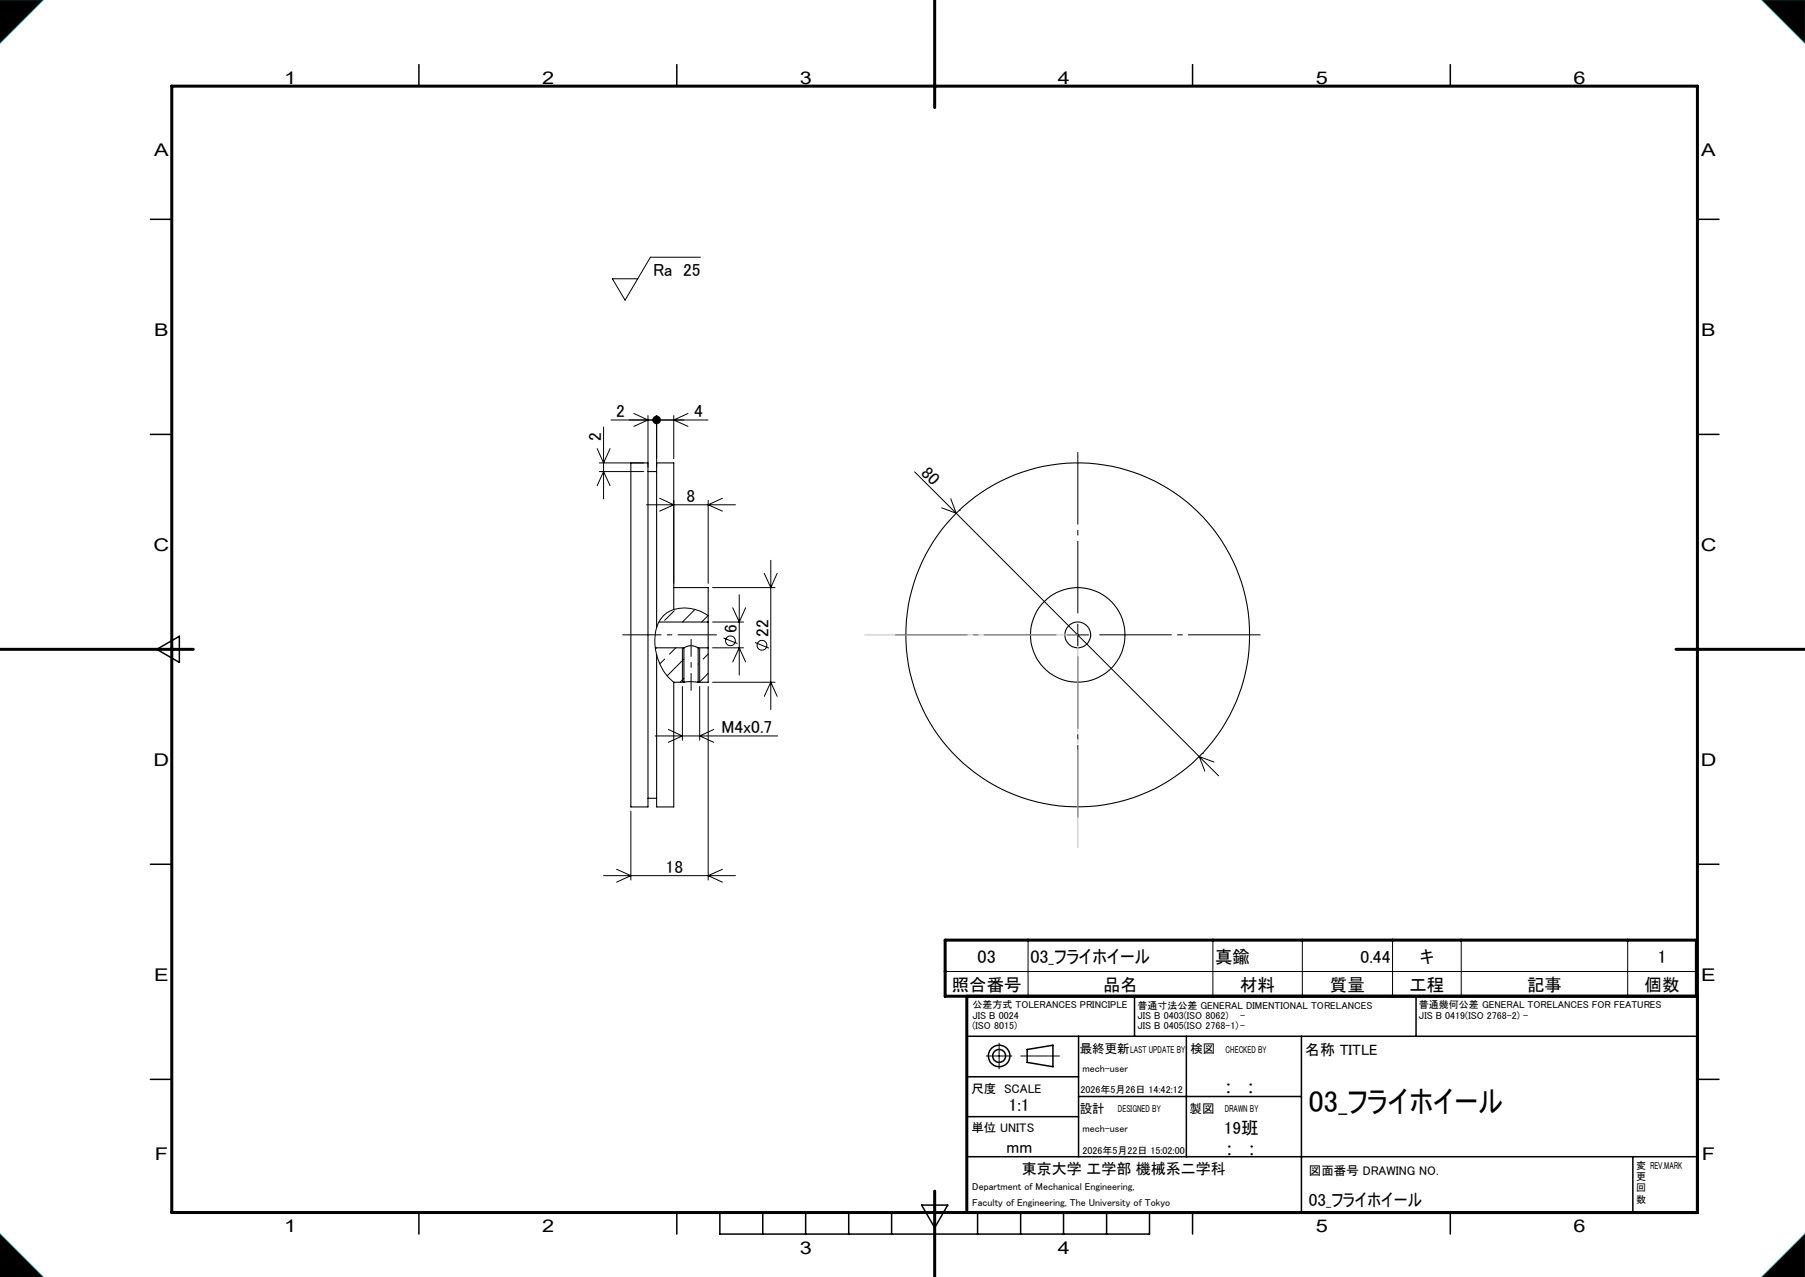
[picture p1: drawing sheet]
<svg xmlns="http://www.w3.org/2000/svg" width="420mm" height="297mm" viewBox="0 0 420 297" stroke-linecap="round" stroke-linejoin="round" font-family="sans-serif">
<g fill="none" stroke="#000" stroke-width=".25">
<path d="M146.8 107.7h4v80h-4zM150.8 109.7h2M156.8 136.7h8v8M152.5 150.7h6.6M152.8 152.3v35.4h4v-29h2.3M153.3 144.7h11.5M156.8 141.7v-34h-4v38.2M159.1 158.7l1.2-.2 2.2 .2M159.1 150.7a3 3 0 0 1 3.4 0M159.1 150.7v8M162.5 150.7h2.3M162.5 150.7v8"/>
<path d="M164.8 144.7v6M164.8 150.7v8h-2.3M150.8 185.7h2"/>
<circle cx="250.8" cy="147.6" r="11"/>
<circle cx="250.8" cy="147.7" r="40"/>
<circle cx="250.8" cy="147.7" r="3"/>
</g>
<g fill="none" stroke="#000" stroke-width=".23">
<path d="M0 0h10l-10 10zM410 0h10v10zM163 59.8h-11.7l-5.8 10-3-5h5.9M140.4 99.3v16.7M142.2 97.7h22.5M147.5 96.2l3.3 1.5-3.3 1.5M150.8 96.7v12M152.8 96.7v12M156.8 96.7v10M160.1 96.2l-3.3 1.5 3.3 1.5M139 113l1.4-3.3 1.6 3.3M139 104.3l1.4 3.4 1.6-3.4"/>
<path d="M139.5 109.7h10.3M139.5 107.7h10.3M150.4 117.4h20.7M153.5 115.9l3.3 1.5-3.3 1.5M156.8 116.4v19.3M164.8 116.4v19.3M168.1 115.9l-3.3 1.5 3.3 1.5M212.8 109.7l9.7 9.7M219.1 118.1l3.4 1.3M221.2 116l1.3 3.4M222.5 119.4l56.5 56.6M223.2 118.7h.1"/>
<path d="M165.8 136.7h14.5M172 138.3v18.7M177.8 133.3l1.6 3.4 1.4-3.4M179.4 130.3v34.7M152.8 150.7l-.3 .2M154.7 153.3l-1.2 1.1M156.9 142.1l-2.2 2.2M157.3 150.7l-1.5 1.4M158.8 150.7v8M158.8 159.7v12.5M159.1 153.3l-3.9 3.9M159.1 157.8l-.8 .9"/>
<path d="M161.7 141.7l-2.9 3M162.5 154.4v.1M162.8 150.7v8M162.8 159.7v12.5M164.7 143.2l-1.4 1.5M164.8 143.2a9 9 0 0 0-9.7-.6 8.2 8.2 0 0 0-2.7 7.4 12.4 12.4 0 0 0 4.4 8.7M164.8 156.6l-2.1 2.1M164.8 152.1l-1.2 1.2M164.8 159.7v45M165.8 158.7h14.5M165.8 144.7h7.2M165.8 150.7h7.2"/>
<path d="M168.3 148.4l3.3 1.3M170.5 141.4l1.5 3.3 1.5-3.3M170.5 153.9l1.5-3.2 1.5 3.2M175.7 149.4l3.2 1.3M248.3 147.7h5M250.8 145.2v5M152.4 171.2h28.5M155.5 169.6l3.3 1.6-3.3 1.4M166.1 169.6l-3.3 1.6 3.3 1.4M177.8 162l1.6-3.3 1.4 3.3M279 176l4.6 4.4M279 176l3.5 1.2"/>
<path d="M279 176l1.4 3.3M279.8 175.3h.1M146.8 188.7v16M140.4 203.7h30.7M143.5 202.2l3.3 1.5-3.3 1.5M168.1 202.2l-3.3 1.5 3.3 1.5M239.2 218.6v13.1M282.2 218.6v13.1M303 218.6v13.1M324 218.6v13.1M340 218.6v13.1M378.7 218.6v13.1"/>
<path d="M219.9 226h174.8M229.5 245.6h6M232.5 242.6v6M237.5 245.6h9M0 287l10 10h-10zM410 297l10-10v10z"/>
<circle cx="170" cy="149" r="1.15"/>
<circle cx="177.3" cy="150.1" r="1.15"/>
</g>
<g fill="none" stroke="#000" stroke-width=".35">
<path d="M97.5 15v5M157.5 15v5M277.5 15v5M337.5 15v5M35 51h5M395 51h5M35 101h5M395 101h5M36.5 151l5.2-3v6.1zM35 201h5M395 201h5M264 231.7v9.3"/>
<path d="M329.5 231.7v9.3M35 251h5M225 241h170M225 250.4h26M225 259.7h26M245 248.1v-5l-6 1v3l6 1M251 241v28M251 255h51.8M276 241v28M302.8 241v41M395 251h5M225 269h170"/>
<path d="M379.9 269v13M97.5 282v5M157.5 282v5M167.5 282v5h100v-5M177.5 282v5M187.5 282v5M197.5 282v5M207.5 282v5M214.5 280.3h6l-3 5.2zM227.5 282v5M237.5 282v5M247.5 282v5"/>
<path d="M257.5 282v5M277.5 282v5M337.5 282v5"/>
<circle cx="232.5" cy="245.6" r="2.5"/>
<circle cx="232.5" cy="245.6" r="1.5"/>
</g>
<path d="M217.5 0v25M40 20h355v262h-355zM0 151h45M390 151h30M225 231.7v50.3M394.7 231.7v-13.1h-174.8v13.1h175.1M217.5 277v20" fill="none" stroke="#000" stroke-width=".7"/>
<path d="M0 0h10l-10 10zM410 0h10v10zM0 287l10 10h-10zM410 297l10-10v10z" fill="none" stroke="#0ff" stroke-width=".23"/>
<path d="M0 0v10l10-10zM410 0l10 10v-10zM410 297h10v-10zM0 287v10h10z" fill-rule="evenodd" fill="#000"/>
<path d="M245.8 147.6h-37.5M250.8 142.6v-37.5M250.8 152.6v37.5M255.8 147.6h37.5" fill="none" stroke="#000" stroke-width=".23" stroke-dasharray="30.5 1.3 1.3 1.3" stroke-dashoffset="13.6" stroke-linecap="butt"/>
<path d="M144.8 147.6h22" fill="none" stroke="#000" stroke-width=".23" stroke-dasharray="30.5 1.3 1.3 1.3" stroke-dashoffset="21.4" stroke-linecap="butt"/>
<path d="M160.8 160.6v-12" fill="none" stroke="#000" stroke-width=".23" stroke-dasharray="30.5 1.3 1.3 1.3" stroke-dashoffset="26.4" stroke-linecap="butt"/>
<path d="M250.8 147.6v49.6" fill="none" stroke="#c0c0c0" stroke-width=".23" stroke-dasharray="30.5 1.3 1.3 1.3" stroke-dashoffset="7.6" stroke-linecap="butt"/>
<path d="M201.2 147.7h49.6" fill="none" stroke="#c0c0c0" stroke-width=".23"/>
<path d="M152.2 96.9a1 1 0 0 1 1.5 .3 1 1 0 0 1-.7 1.4 1 1 0 0 1-1.2-.9h1h-1z" fill="#000"/>
<text font-size="7" x="304.6" y="258.7">03_フライホイール</text>
<g font-size="4.2">
<text x="227.5" y="224.1">03</text>
<text x="239.7" y="224.1">03_フライホイール</text>
<text x="385.7" y="224.1">1</text>
</g>
<g font-size="4.1">
<text x="66.1" y="19.6">1</text>
<text x="126.1" y="19.6">2</text>
<text x="186.1" y="19.6">3</text>
<text x="246.1" y="19.6">4</text>
<text x="306.1" y="19.6">5</text>
<text x="366.1" y="19.6">6</text>
<text x="35.9" y="36.3">A</text>
<text x="395.9" y="36.3">A</text>
<text x="152" y="64.2">Ra 25</text>
<text x="35.9" y="78.1">B</text>
<text x="395.9" y="78.1">B</text>
<text x="143.4" y="97.1">2</text>
<text x="161.5" y="97.1">4</text>
<text x="139.9" y="102.6" transform="rotate(-90 139.9 102.6)">2</text>
<text x="214.1" y="110.2" transform="rotate(45 214.1 110.2)">80</text>
<text x="159.7" y="116.8">8</text>
<text x="35.8" y="128.1">C</text>
<text x="395.8" y="128.1">C</text>
<text x="171.4" y="147.1" transform="rotate(-90 171.4 147.1)">6</text>
<text x="178.8" y="148.2" transform="rotate(-90 178.8 148.2)">22</text>
<text x="167.9" y="170.6">M4x0.7</text>
<text x="35.8" y="178.1">D</text>
<text x="395.8" y="178.1">D</text>
<text x="154.9" y="203.1">18</text>
<text x="282.7" y="224">真鍮</text>
<text x="316.6" y="224">0.44</text>
<text x="330.4" y="224">キ</text>
<text x="35.9" y="228.1">E</text>
<text x="221.5" y="230.5">照合番号</text>
<text x="256.7" y="230.5">品名</text>
<text x="288.6" y="230.5">材料</text>
<text x="309.5" y="230.5">質量</text>
<text x="328" y="230.5">工程</text>
<text x="355.3" y="230.5">記事</text>
<text x="382.7" y="230.5">個数</text>
<text x="395.9" y="228.1">E</text>
<text x="285.2" y="254.2">:</text>
<text x="290.4" y="254.2">:</text>
<text x="234.7" y="258.5">1:1</text>
<text x="284.7" y="263.7">19班</text>
<text x="36" y="269.8">F</text>
<text x="234.2" y="268.3">mm</text>
<text x="285.4" y="268.7">:</text>
<text x="290.6" y="268.7">:</text>
<text x="396" y="269.8">F</text>
<text x="304.6" y="280.5">03_フライホイール</text>
<text x="66.1" y="286.6">1</text>
<text x="126.1" y="286.6">2</text>
<text x="306.1" y="286.6">5</text>
<text x="366.1" y="286.6">6</text>
<text x="186.1" y="291.6">3</text>
<text x="246.1" y="291.6">4</text>
</g>
<g font-size="3.5">
<text x="303.7" y="245.4">名称 TITLE</text>
<text x="237.7" y="273">東京大学 工学部 機械系二学科</text>
</g>
<g font-size="2.9">
<text x="251.3" y="244.9">最終更新</text>
<text x="277" y="244.9">検図</text>
<text x="226" y="254.1">尺度 SCALE</text>
<text x="226" y="263.2">単位 UNITS</text>
<text x="251.3" y="258.7">設計</text>
<text x="276.8" y="258.8">製図</text>
<text x="304.6" y="273.3">図面番号 DRAWING NO.</text>
</g>
<g font-size="2.3">
<text x="226.3" y="234.5">公差方式 TOLERANCES PRINCIPLE</text>
<text x="226.3" y="236.9">JIS B 0024</text>
<text x="226.3" y="239.3">(ISO 8015)</text>
<text x="264.7" y="234.6">普通寸法公差 GENERAL DIMENTIONAL TORELANCES</text>
<text x="264.7" y="237">JIS B 0403(ISO 8062)</text>
<text x="264.7" y="239.4">JIS B 0405(ISO 2768-1)-</text>
<text x="288.6" y="237">-</text>
<text x="330.2" y="234.5">普通幾何公差 GENERAL TORELANCES FOR FEATURES</text>
<text x="330.2" y="236.9">JIS B 0419(ISO 2768-2) -</text>
<text x="263" y="244.9">LAST UPDATE BY</text>
<text x="285.2" y="244.8">CHECKED BY</text>
<text x="251.9" y="249.4">mech-user</text>
<text x="251.4" y="254.1">2026年5月26日 14:42:12</text>
<text x="251.9" y="263.3">mech-user</text>
<text x="260.1" y="258.7">DESIGNED BY</text>
<text x="285" y="258.7">DRAWN BY</text>
<text x="251.9" y="268.3">2026年5月22日 15:02:00</text>
<text x="380.7" y="274.4">更</text>
<text x="380.7" y="271.8">変 REV.MARK</text>
<text x="226.2" y="280.5">Faculty of Engineering, The University of Tokyo</text>
<text x="226.2" y="276.8">Department of Mechanical Engineering,</text>
<text x="380.7" y="279.7">数</text>
<text x="380.7" y="277.1">回</text>
</g>
</svg>
